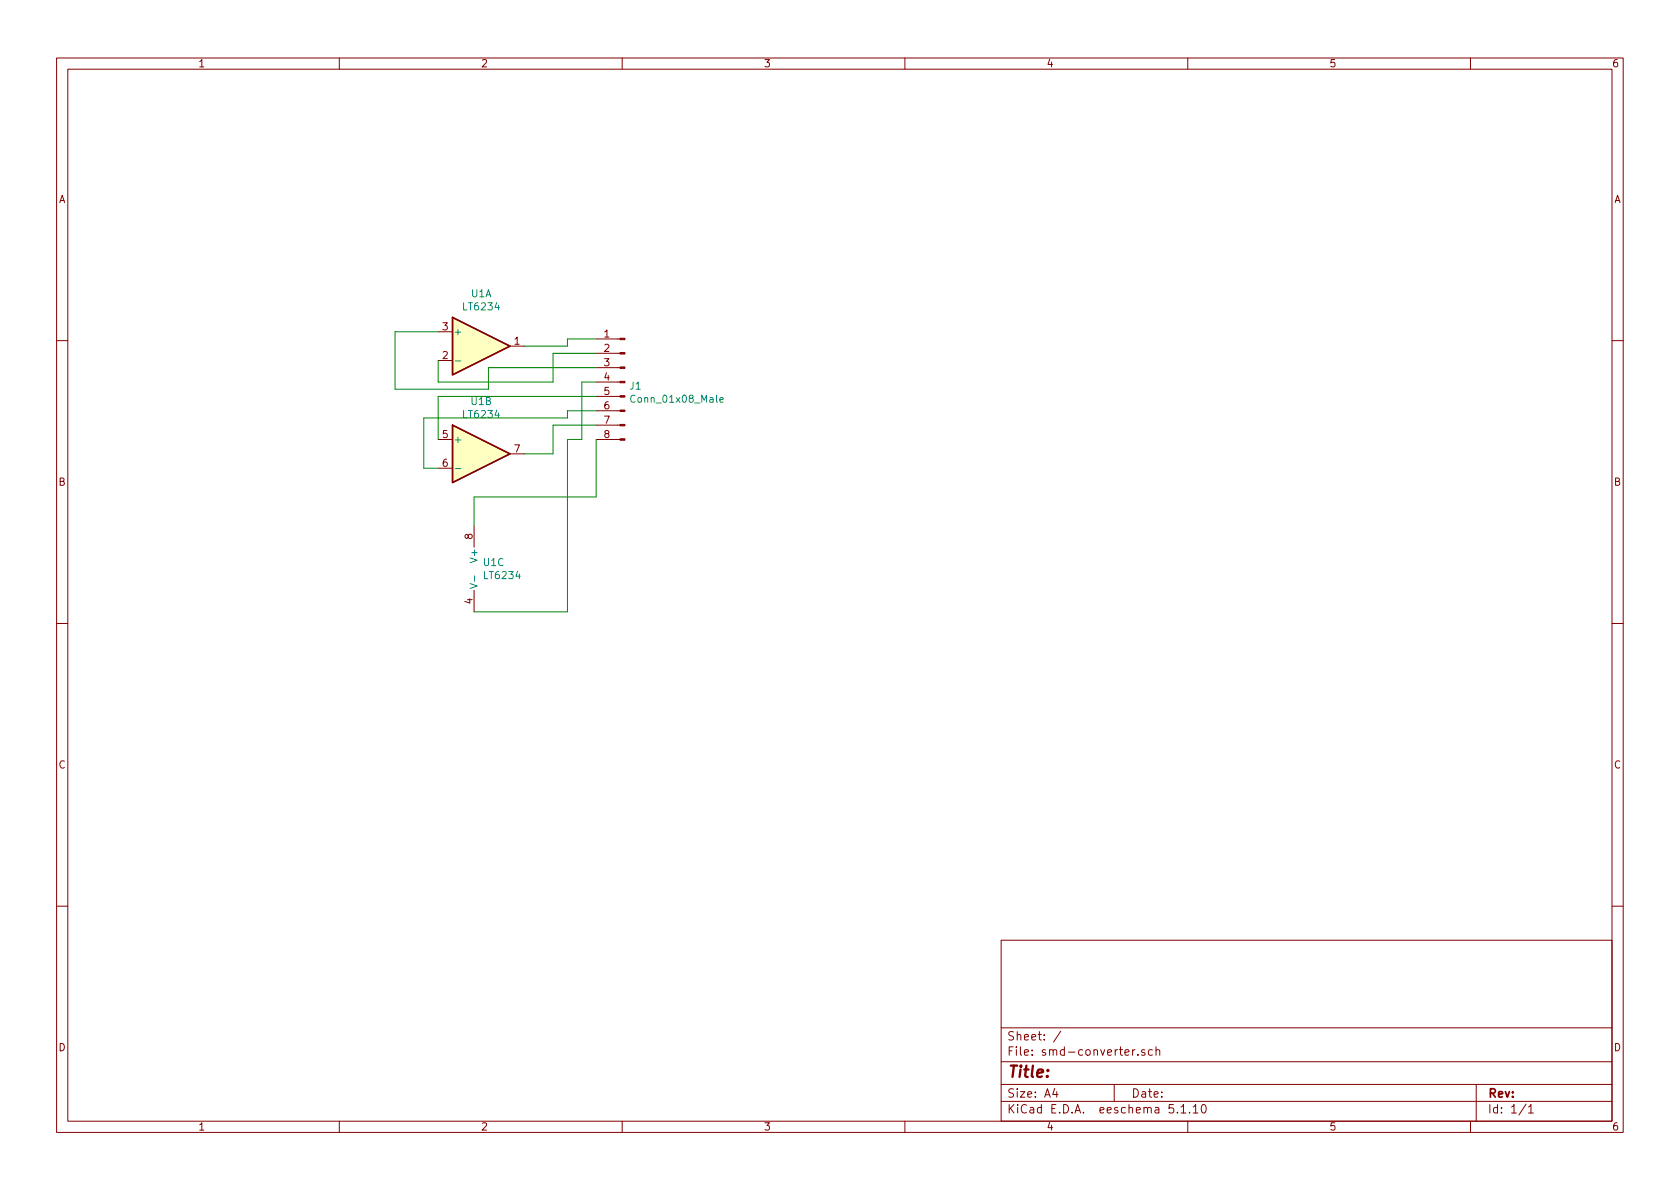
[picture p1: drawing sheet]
EESchema Schematic File Version 4
EELAYER 30 0
EELAYER END
$Descr A4 11693 8268
encoding utf-8
Sheet 1 1
Title ""
Date ""
Rev ""
Comp ""
Comment1 ""
Comment2 ""
Comment3 ""
Comment4 ""
$EndDescr
$Comp
L Amplifier_Operational:LT6234 U1
U 1 1
P 3350 2400
F 0 "U1" H 3350 2767 50  0000 C CNN
F 1 "LT6234" H 3350 2676 50  0000 C CNN
F 2 "Package_SO:SOIC-8_3.9x4.9mm_P1.27mm" H 3350 2400 50  0001 C CNN
F 3 "https://www.analog.com/media/en/technical-documentation/data-sheets/623345fc.pdf" H 3350 2400 50  0001 C CNN
	1    3350 2400
	1    0    0    -1  
$EndComp
$Comp
L Amplifier_Operational:LT6234 U1
U 2 1
P 3350 3150
F 0 "U1" H 3350 3517 50  0000 C CNN
F 1 "LT6234" H 3350 3426 50  0000 C CNN
F 2 "Package_SO:SOIC-8_3.9x4.9mm_P1.27mm" H 3350 3150 50  0001 C CNN
F 3 "https://www.analog.com/media/en/technical-documentation/data-sheets/623345fc.pdf" H 3350 3150 50  0001 C CNN
	2    3350 3150
	1    0    0    -1  
$EndComp
$Comp
L Amplifier_Operational:LT6234 U1
U 3 1
P 3400 3950
F 0 "U1" H 3358 3996 50  0000 L CNN
F 1 "LT6234" H 3358 3905 50  0000 L CNN
F 2 "Package_SO:SOIC-8_3.9x4.9mm_P1.27mm" H 3400 3950 50  0001 C CNN
F 3 "https://www.analog.com/media/en/technical-documentation/data-sheets/623345fc.pdf" H 3400 3950 50  0001 C CNN
	3    3400 3950
	1    0    0    -1  
$EndComp
$Comp
L Connector:Conn_01x08_Male J1
U 1 1
P 4350 2650
F 0 "J1" H 4322 2624 50  0000 R CNN
F 1 "Conn_01x08_Male" H 4322 2533 50  0000 R CNN
F 2 "tastatur:DIP-8_W7.62mm-adapter" H 4350 2650 50  0001 C CNN
F 3 "~" H 4350 2650 50  0001 C CNN
	1    4350 2650
	-1   0    0    -1  
$EndComp
Wire Wire Line
	3950 2400 3950 2350
Wire Wire Line
	3950 2350 4150 2350
Wire Wire Line
	3650 2400 3950 2400
Wire Wire Line
	4150 2550 3400 2550
Wire Wire Line
	3400 2550 3400 2700
Wire Wire Line
	3400 2700 2750 2700
Wire Wire Line
	2750 2700 2750 2300
Wire Wire Line
	2750 2300 3050 2300
Wire Wire Line
	3050 2500 3050 2650
Wire Wire Line
	3050 2650 3850 2650
Wire Wire Line
	3850 2650 3850 2450
Wire Wire Line
	3850 2450 4150 2450
Wire Wire Line
	3650 3150 3850 3150
Wire Wire Line
	3850 3150 3850 2950
Wire Wire Line
	3850 2950 4150 2950
Wire Wire Line
	3050 3250 2950 3250
Wire Wire Line
	2950 3250 2950 2900
Wire Wire Line
	2950 2900 3950 2900
Wire Wire Line
	3950 2900 3950 2850
Wire Wire Line
	3950 2850 4150 2850
Wire Wire Line
	3050 3050 3050 2750
Wire Wire Line
	3050 2750 4150 2750
Wire Wire Line
	3300 4250 3950 4250
Wire Wire Line
	3950 4250 3950 3050
Wire Wire Line
	3950 3050 4050 3050
Wire Wire Line
	4050 3050 4050 2650
Wire Wire Line
	4050 2650 4150 2650
Wire Wire Line
	4150 3450 3300 3450
Wire Wire Line
	3300 3450 3300 3650
Wire Wire Line
	4150 3050 4150 3450
$EndSCHEMATC
